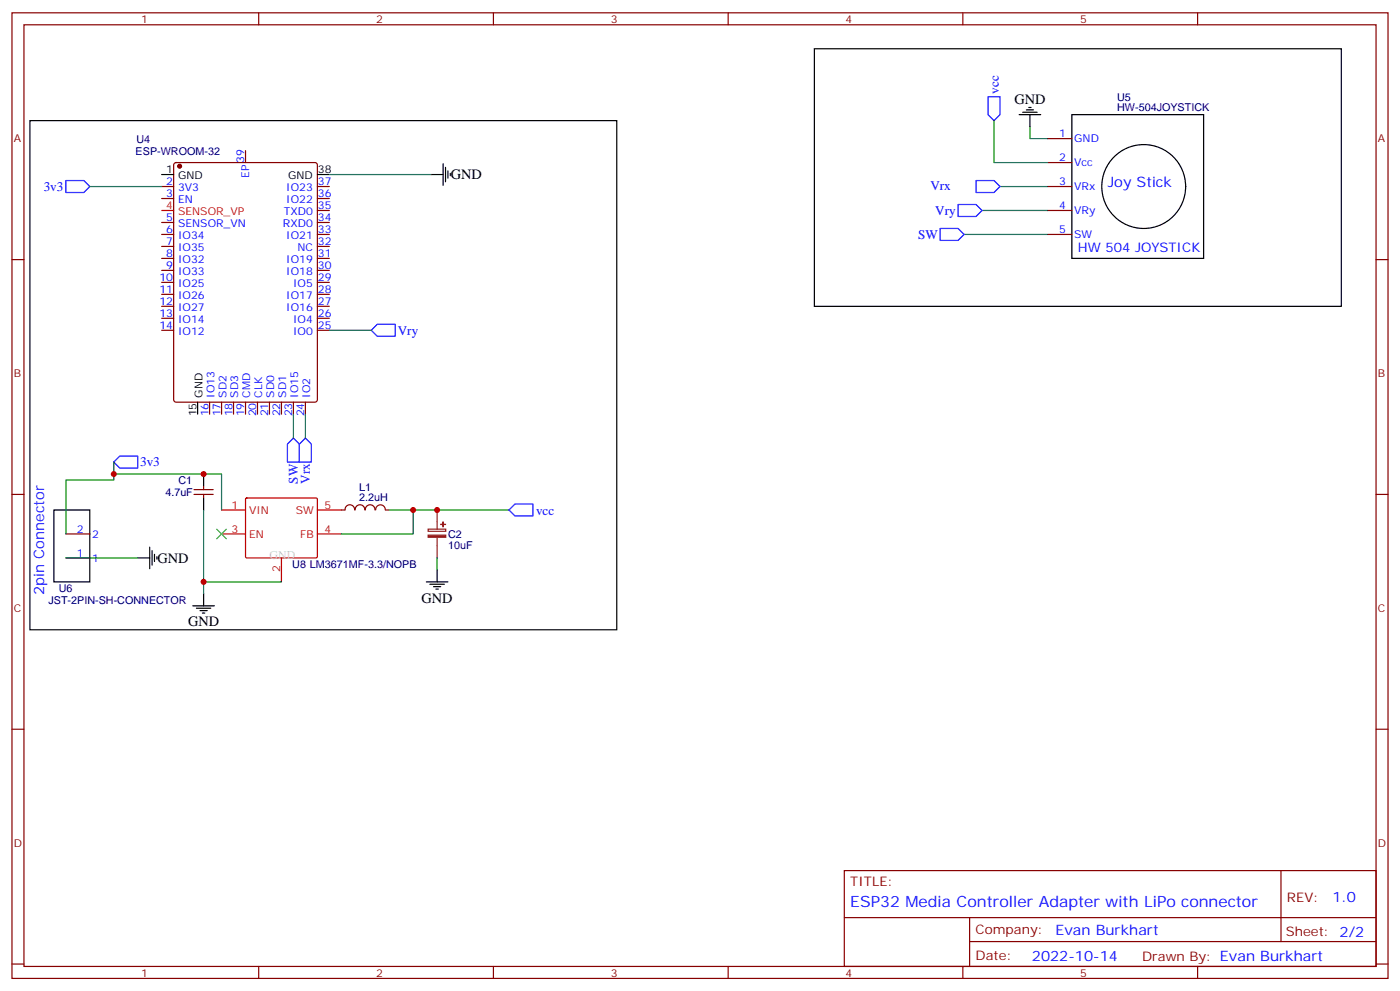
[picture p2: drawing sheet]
<svg xmlns="http://www.w3.org/2000/svg" width="412mm" height="292mm" viewBox="0 0 412 292" stroke-linecap="round" stroke-linejoin="round" font-family="sans-serif">
<circle cx="52.9" cy="48.9" r=".53" fill="#870000" stroke="#870000" stroke-width=".35"/>
<g fill="none" stroke="#870000" stroke-width=".35">
<path d="M3.5 3.8h405.4v284.3h-405.4zM7.1 7.3h398.2v277.3h-398.2zM76.2 3.8v3.5M145.3 3.8v3.5M214.5 3.8v3.5M283.6 3.8v3.5M352.8 3.8v3.5M47.6 54.9h3.6M47.6 58.5h3.6M51.4 48.1l.5-.2h40.9l.6 .4 .1 69.4-.5 .7h-41.1l-.7-.4v-69.4zM72.3 44.3v3.6M93.5 54.9h3.5"/>
<path d="M93.5 58.5h3.5M308.7 54.9h7M308.7 40.8h7M308.7 47.9h7M3.5 76.4h3.6M47.6 65.5h3.6M47.6 69h3.6M47.6 72.6h3.6M47.6 76.1h3.6M47.6 79.6h3.6M93.5 65.5h3.5M93.5 69h3.5"/>
<path d="M93.5 72.6h3.5M93.5 76.1h3.5M93.5 79.6h3.5M93.5 62h3.5M308.7 69h7M308.7 62h7M405.3 76.4h3.6M47.6 83.1h3.6M47.6 86.7h3.6M47.6 90.2h3.6M47.6 93.7h3.6M47.6 97.3h3.6"/>
<path d="M93.5 83.1h3.5M93.5 86.7h3.5M93.5 90.2h3.5M93.5 93.7h3.5M93.5 97.3h3.5M61.7 118.4v3.6M65.3 118.4v3.6M68.8 118.4v3.6M72.3 118.4v3.6M75.8 118.4v3.6M79.4 118.4v3.6M82.9 118.4v3.6"/>
<path d="M86.4 118.4v3.6M90 118.4v3.6M3.5 145.6h3.6M19.4 157.2h7.1M57.1 145.6h5.7M57.1 144.2h5.7M60 143.1v1.1M60 145.6v1M104.5 150.2a1.41 1.41 0 0 0-1.5-1.6 1.41 1.41 0 0 0-1.4 1.6h-1.1M104.6 150.2a1.41 1.41 0 0 1 1.4-1.6 1.41 1.41 0 0 1 1.4 1.6M107.6 150.2a1.41 1.41 0 0 1 1.4-1.6 1.41 1.41 0 0 1 1.4 1.6M110.7 150.2a1.41 1.41 0 0 1 1.4-1.5 1.41 1.41 0 0 1 1.4 1.5"/>
<path d="M113.6 150.2h1.1M405.3 145.6h3.6M19.4 164.3h7.1M3.5 214.7h3.6M405.3 214.7h3.6M248.7 256.4h156.6v28.2h-156.6zM377.3 256.4v20.9M248.7 270.2h156.5M285.6 277.3h119.6M285.6 270.2v14.1M3.5 283.9h3.6M76.2 284.6v3.5"/>
<path d="M145.3 284.6v3.5M214.5 284.6v3.5M283.6 284.6v3.5M352.8 284.6v3.5M405.3 283.9h3.6"/>
</g>
<g fill="none" stroke="#000" stroke-width=".35">
<path d="M239.9 14.4h155.2v75.8h-155.2zM8.8 35.5h172.9v150h-172.9zM300.2 33.8h6.4M301.3 33.1h4.2M302.3 32.3h2.1M303 31.6h.7M303.4 33.8v3.5M315.7 33.8h38.8v42.3h-38.8zM47.6 51.4h3.6M93.5 51.4h3.5M127 51.4h3.5M130.5 48.2v6.4"/>
<path d="M131.2 49.3v4.2M131.9 50.3v2.2M132.6 51v.8M58.2 118.4v3.6M60 139.6v3.5M15.9 150.2h10.6v21.1h-10.6zM60 146.6v3.6M40.6 164.3h3.5M44.1 161.1v6.4M44.8 162.2v4.2M45.5 163.2v2.1M46.2 163.9v.7"/>
<path d="M56.8 178.4h6.3M57.9 179.1h4.2M58.9 179.8h2.1M60 174.9v3.5M125.6 171.3h6.3M126.6 172h4.3M127.7 172.8h2.1M128.4 173.5h.7M128.8 167.8v3.5M59.6 180.5h.7"/>
<circle cx="336.9" cy="54.9" r="12.3"/>
</g>
<path d="M47.6 62h3.6" fill="none" stroke="#f00" stroke-width=".35"/>
<g fill="none" stroke="#008700" stroke-width=".35">
<path d="M292.8 35.5v12.4h15.9M303.4 37.3v3.5h5.3M26.5 54.9h21.1M97 51.4h30M294.6 54.9h14.1M284 69h24.7M289.3 62h19.4M97 97.3h12.4M33.5 136.1v5.3h-14.1v15.8M33.5 139.6h31.8v10.6M86.4 122v7M90 122v7"/>
<path d="M60 150.2v24.7M114.7 150.2h7v7h-21.2M121.7 150.2h28.2M19.4 164.3h21.2M60 171.3h22.9M128.8 164.3v3.5"/>
</g>
<path d="M291 28.5h3.6v5.3l-1.8 1.7-1.8-1.7zM19.4 53.2h5.3l1.8 1.7-1.8 1.8h-5.3zM287.5 53.2h5.3l1.8 1.7-1.8 1.8h-5.3zM276.9 67.3h5.3l1.8 1.7-1.8 1.8h-5.3zM282.2 60.2h5.3l1.8 1.8-1.8 1.7h-5.3zM109.4 97.3l1.7-1.8h5.3v3.5h-5.3zM33.5 136.1l1.8-1.8h5.3v3.5h-5.3zM86.4 129l1.8 1.8v5.3h-3.5v-5.3zM90 129l1.7 1.8v5.3h-3.5v-5.3zM149.9 150.2l1.8-1.8h5.3v3.5h-5.3z" fill="none" stroke="#00f" stroke-width=".35"/>
<path d="M65.3 157.2h7M65.3 150.2h7M72.4 146.8l.3-.2 20.6 .1 .2 .3-.1 17.1-.3 .2-20.6-.1-.2-.3zM93.5 157.2h7M93.5 150.2h7M82.9 164.3v7" fill="none" stroke="#c00" stroke-width=".35"/>
<path d="M63.9 155.8l2.8 2.8M66.7 155.8l-2.8 2.8" fill="none" stroke="#3c3" stroke-width=".35"/>
<g fill="#8c2424" stroke="#8c2424" stroke-width=".35">
<path d="M130.5 153.7v1.4z"/>
<path d="M129.8 154.4h1.4z"/>
<path d="M126.1 157.6h5.2v.6h-5.2z"/>
</g>
<path d="M126.1 155.8h5.2v.7h-5.2zM128.8 150.2v5.6M128.8 158.3v6" fill="none" stroke="#8c2424" stroke-width=".35"/>
<g fill="#c00">
<circle cx="33.5" cy="139.6" r=".88"/>
<circle cx="60" cy="139.6" r=".88"/>
<circle cx="60" cy="171.3" r=".88"/>
<circle cx="121.7" cy="150.2" r=".88"/>
<circle cx="128.8" cy="150.2" r=".88"/>
</g>
<text font-size="4.6" fill="#00f" x="250.5" y="266.9">ESP32 Media Controller Adapter with LiPo connector</text>
<g font-size="4.2">
<text x="298.8" y="30.6">GND</text>
<text x="132.8" y="52.8">GND</text>
<text x="46.4" y="165.7">GND</text>
<text x="124.2" y="177.4">GND</text>
<text x="55.4" y="184.5">GND</text>
</g>
<g font-size="4.2" fill="#00f">
<text x="326.3" y="54.9">Joy Stick</text>
<text x="13" y="175.2" transform="rotate(-90 13 175.2)">2pin Connector</text>
<text x="392.5" y="265.6">1.0</text>
<text x="310.9" y="275.2">Evan Burkhart</text>
<text x="304" y="283">2022-10-14</text>
</g>
<g font-size="3.9" fill="#00f">
<text x="294.3" y="27.5" transform="rotate(-90 294.3 27.5)">vcc</text>
<text x="12.9" y="56.2">3v3</text>
<text x="274.1" y="56.1">Vrx</text>
<text x="275.5" y="63.3">Vry</text>
<text x="270.4" y="70.3">SW</text>
<text x="317.5" y="74.3">HW 504 JOYSTICK</text>
<text x="117.2" y="98.5">Vry</text>
<text x="41.3" y="137.3">3v3</text>
<text x="87.7" y="142.4" transform="rotate(-90 87.7 142.4)">SW</text>
<text x="91.2" y="142.4" transform="rotate(-90 91.2 142.4)">Vrx</text>
<text x="157.9" y="151.6">vcc</text>
</g>
<g font-size="3.9" fill="#800">
<text x="250.5" y="260.9">TITLE:</text>
<text x="379.1" y="265.6">REV:</text>
<text x="287.4" y="275.1">Company:</text>
<text x="378.7" y="275.8">Sheet: 2/2</text>
<text x="287.4" y="282.8">Date:</text>
<text x="336.4" y="282.9">Drawn By: Evan Burkhart</text>
</g>
<text font-size="3.5" fill="#ccc" x="79.4" y="164.6">GND</text>
<g font-size="3.2" fill="#800">
<text x="41.6" y="6.8">1</text>
<text x="110.8" y="6.8">2</text>
<text x="179.9" y="6.8">3</text>
<text x="249.1" y="6.8">4</text>
<text x="318.2" y="6.8">5</text>
<text x="4.1" y="41.9">A</text>
<text x="405.9" y="41.9">A</text>
<text x="4.1" y="111">B</text>
<text x="405.9" y="111">B</text>
<text x="4.1" y="180.2">C</text>
<text x="405.9" y="180.2">C</text>
<text x="4.1" y="249.3">D</text>
<text x="405.9" y="249.3">D</text>
<text x="41.6" y="287.6">1</text>
<text x="110.8" y="287.6">2</text>
<text x="179.9" y="287.6">3</text>
<text x="249.1" y="287.6">4</text>
<text x="318.2" y="287.6">5</text>
</g>
<g font-size="3.2" fill="#000080">
<text x="329.1" y="29.7">U5</text>
<text x="329.1" y="32.7">HW-504JOYSTICK</text>
<text x="40" y="45.6">ESP-WROOM-32</text>
<text x="40.2" y="42.1">U4</text>
<text x="52.6" y="142.5">C1</text>
<text x="48.7" y="146">4.7uF</text>
<text x="105.8" y="147.6">2.2uH</text>
<text x="105.8" y="144.4">L1</text>
<text x="132" y="161.6">10uF</text>
<text x="132" y="158.4">C2</text>
<text x="86.1" y="167.2">U8 LM3671MF-3.3/NOPB</text>
<text x="14.3" y="177.8">JST-2PIN-SH-CONNECTOR</text>
<text x="17.3" y="174.2">U6</text>
</g>
<g font-size="3.2" fill="#00f">
<text x="312" y="40.5">1</text>
<text x="316.4" y="41.9">GND</text>
<text x="72" y="47.9" transform="rotate(-90 72 47.9)">39</text>
<text x="312" y="47.5">2</text>
<text x="73.4" y="52.5" transform="rotate(-90 73.4 52.5)">EP</text>
<text x="316.4" y="48.9">Vcc</text>
<text x="49" y="54.6">2</text>
<text x="49" y="58.1">3</text>
<text x="52.5" y="56.3">3V3</text>
<text x="52.5" y="59.9">EN</text>
<text x="84.3" y="59.9">IO22</text>
<text x="84.3" y="56.3">IO23</text>
<text x="93.7" y="58.1">36</text>
<text x="93.7" y="54.6">37</text>
<text x="312" y="54.6">3</text>
<text x="316.4" y="56">VRx</text>
<text x="49" y="65.2">5</text>
<text x="83.6" y="63.4">TXD0</text>
<text x="93.7" y="65.2">34</text>
<text x="93.7" y="61.6">35</text>
<text x="312" y="61.6">4</text>
<text x="316.4" y="63">VRy</text>
<text x="49" y="68.7">6</text>
<text x="52.5" y="66.9">SENSOR_VN</text>
<text x="52.5" y="70.4">IO34</text>
<text x="83.3" y="66.9">RXD0</text>
<text x="84.3" y="70.4">IO21</text>
<text x="93.7" y="68.7">33</text>
<text x="312" y="68.7">5</text>
<text x="316.4" y="70.1">SW</text>
<text x="49" y="72.2">7</text>
<text x="49" y="75.7">8</text>
<text x="52.5" y="74">IO35</text>
<text x="52.5" y="77.5">IO32</text>
<text x="84.3" y="77.5">IO19</text>
<text x="87.6" y="74">NC</text>
<text x="93.7" y="75.7">31</text>
<text x="93.7" y="72.2">32</text>
<text x="46.9" y="82.8">10</text>
<text x="49" y="79.3">9</text>
<text x="52.5" y="81">IO33</text>
<text x="84.3" y="81">IO18</text>
<text x="93.7" y="82.8">29</text>
<text x="93.7" y="79.3">30</text>
<text x="46.9" y="86.3">11</text>
<text x="46.9" y="89.9">12</text>
<text x="52.5" y="84.6">IO25</text>
<text x="52.5" y="88.1">IO26</text>
<text x="84.3" y="88.1">IO17</text>
<text x="86.3" y="84.6">IO5</text>
<text x="93.7" y="89.9">27</text>
<text x="93.7" y="86.3">28</text>
<text x="46.9" y="93.4">13</text>
<text x="52.5" y="91.6">IO27</text>
<text x="52.5" y="95.1">IO14</text>
<text x="84.3" y="91.6">IO16</text>
<text x="86.3" y="95.1">IO4</text>
<text x="93.7" y="93.4">26</text>
<text x="46.9" y="96.9">14</text>
<text x="52.5" y="98.7">IO12</text>
<text x="86.3" y="98.7">IO0</text>
<text x="93.7" y="96.9">25</text>
<text x="63.1" y="117.1" transform="rotate(-90 63.1 117.1)">IO13</text>
<text x="66.7" y="117.1" transform="rotate(-90 66.7 117.1)">SD2</text>
<text x="70.2" y="117.1" transform="rotate(-90 70.2 117.1)">SD3</text>
<text x="73.7" y="117.1" transform="rotate(-90 73.7 117.1)">CMD</text>
<text x="77.3" y="117.1" transform="rotate(-90 77.3 117.1)">CLK</text>
<text x="80.8" y="117.1" transform="rotate(-90 80.8 117.1)">SD0</text>
<text x="84.3" y="117.1" transform="rotate(-90 84.3 117.1)">SD1</text>
<text x="87.8" y="117.1" transform="rotate(-90 87.8 117.1)">IO15</text>
<text x="91.4" y="117.1" transform="rotate(-90 91.4 117.1)">IO2</text>
<text x="61.4" y="122.6" transform="rotate(-90 61.4 122.6)">16</text>
<text x="64.9" y="122.6" transform="rotate(-90 64.9 122.6)">17</text>
<text x="68.4" y="122.6" transform="rotate(-90 68.4 122.6)">18</text>
<text x="72" y="122.6" transform="rotate(-90 72 122.6)">19</text>
<text x="75.5" y="122.6" transform="rotate(-90 75.5 122.6)">20</text>
<text x="79" y="122.6" transform="rotate(-90 79 122.6)">21</text>
<text x="82.5" y="122.6" transform="rotate(-90 82.5 122.6)">22</text>
<text x="86.1" y="122.6" transform="rotate(-90 86.1 122.6)">23</text>
<text x="89.6" y="122.6" transform="rotate(-90 89.6 122.6)">24</text>
<text x="22.7" y="156.9">2</text>
<text x="27.2" y="158.3">2</text>
<text x="22.7" y="163.9">1</text>
<text x="27.2" y="165.3">1</text>
</g>
<g font-size="3.2">
<text x="49" y="51">1</text>
<text x="52.5" y="52.8">GND</text>
<text x="84.9" y="52.8">GND</text>
<text x="93.7" y="51">38</text>
<text x="59.6" y="117.1" transform="rotate(-90 59.6 117.1)">GND</text>
<text x="57.9" y="122.6" transform="rotate(-90 57.9 122.6)">15</text>
</g>
<g font-size="3.2" fill="#f00">
<text x="49" y="61.6">4</text>
<text x="52.5" y="63.4">SENSOR_VP</text>
</g>
<g font-size="3.2" fill="#c00">
<text x="68.2" y="149.8">1</text>
<text x="95.6" y="149.8">5</text>
<text x="73.4" y="151.2">VIN</text>
<text x="87.1" y="151.2">SW</text>
<text x="68.2" y="156.9">3</text>
<text x="73.4" y="158.3">EN</text>
<text x="88.4" y="158.3">FB</text>
<text x="95.6" y="156.9">4</text>
<text x="82.5" y="168.4" transform="rotate(-90 82.5 168.4)">2</text>
</g>
</svg>
